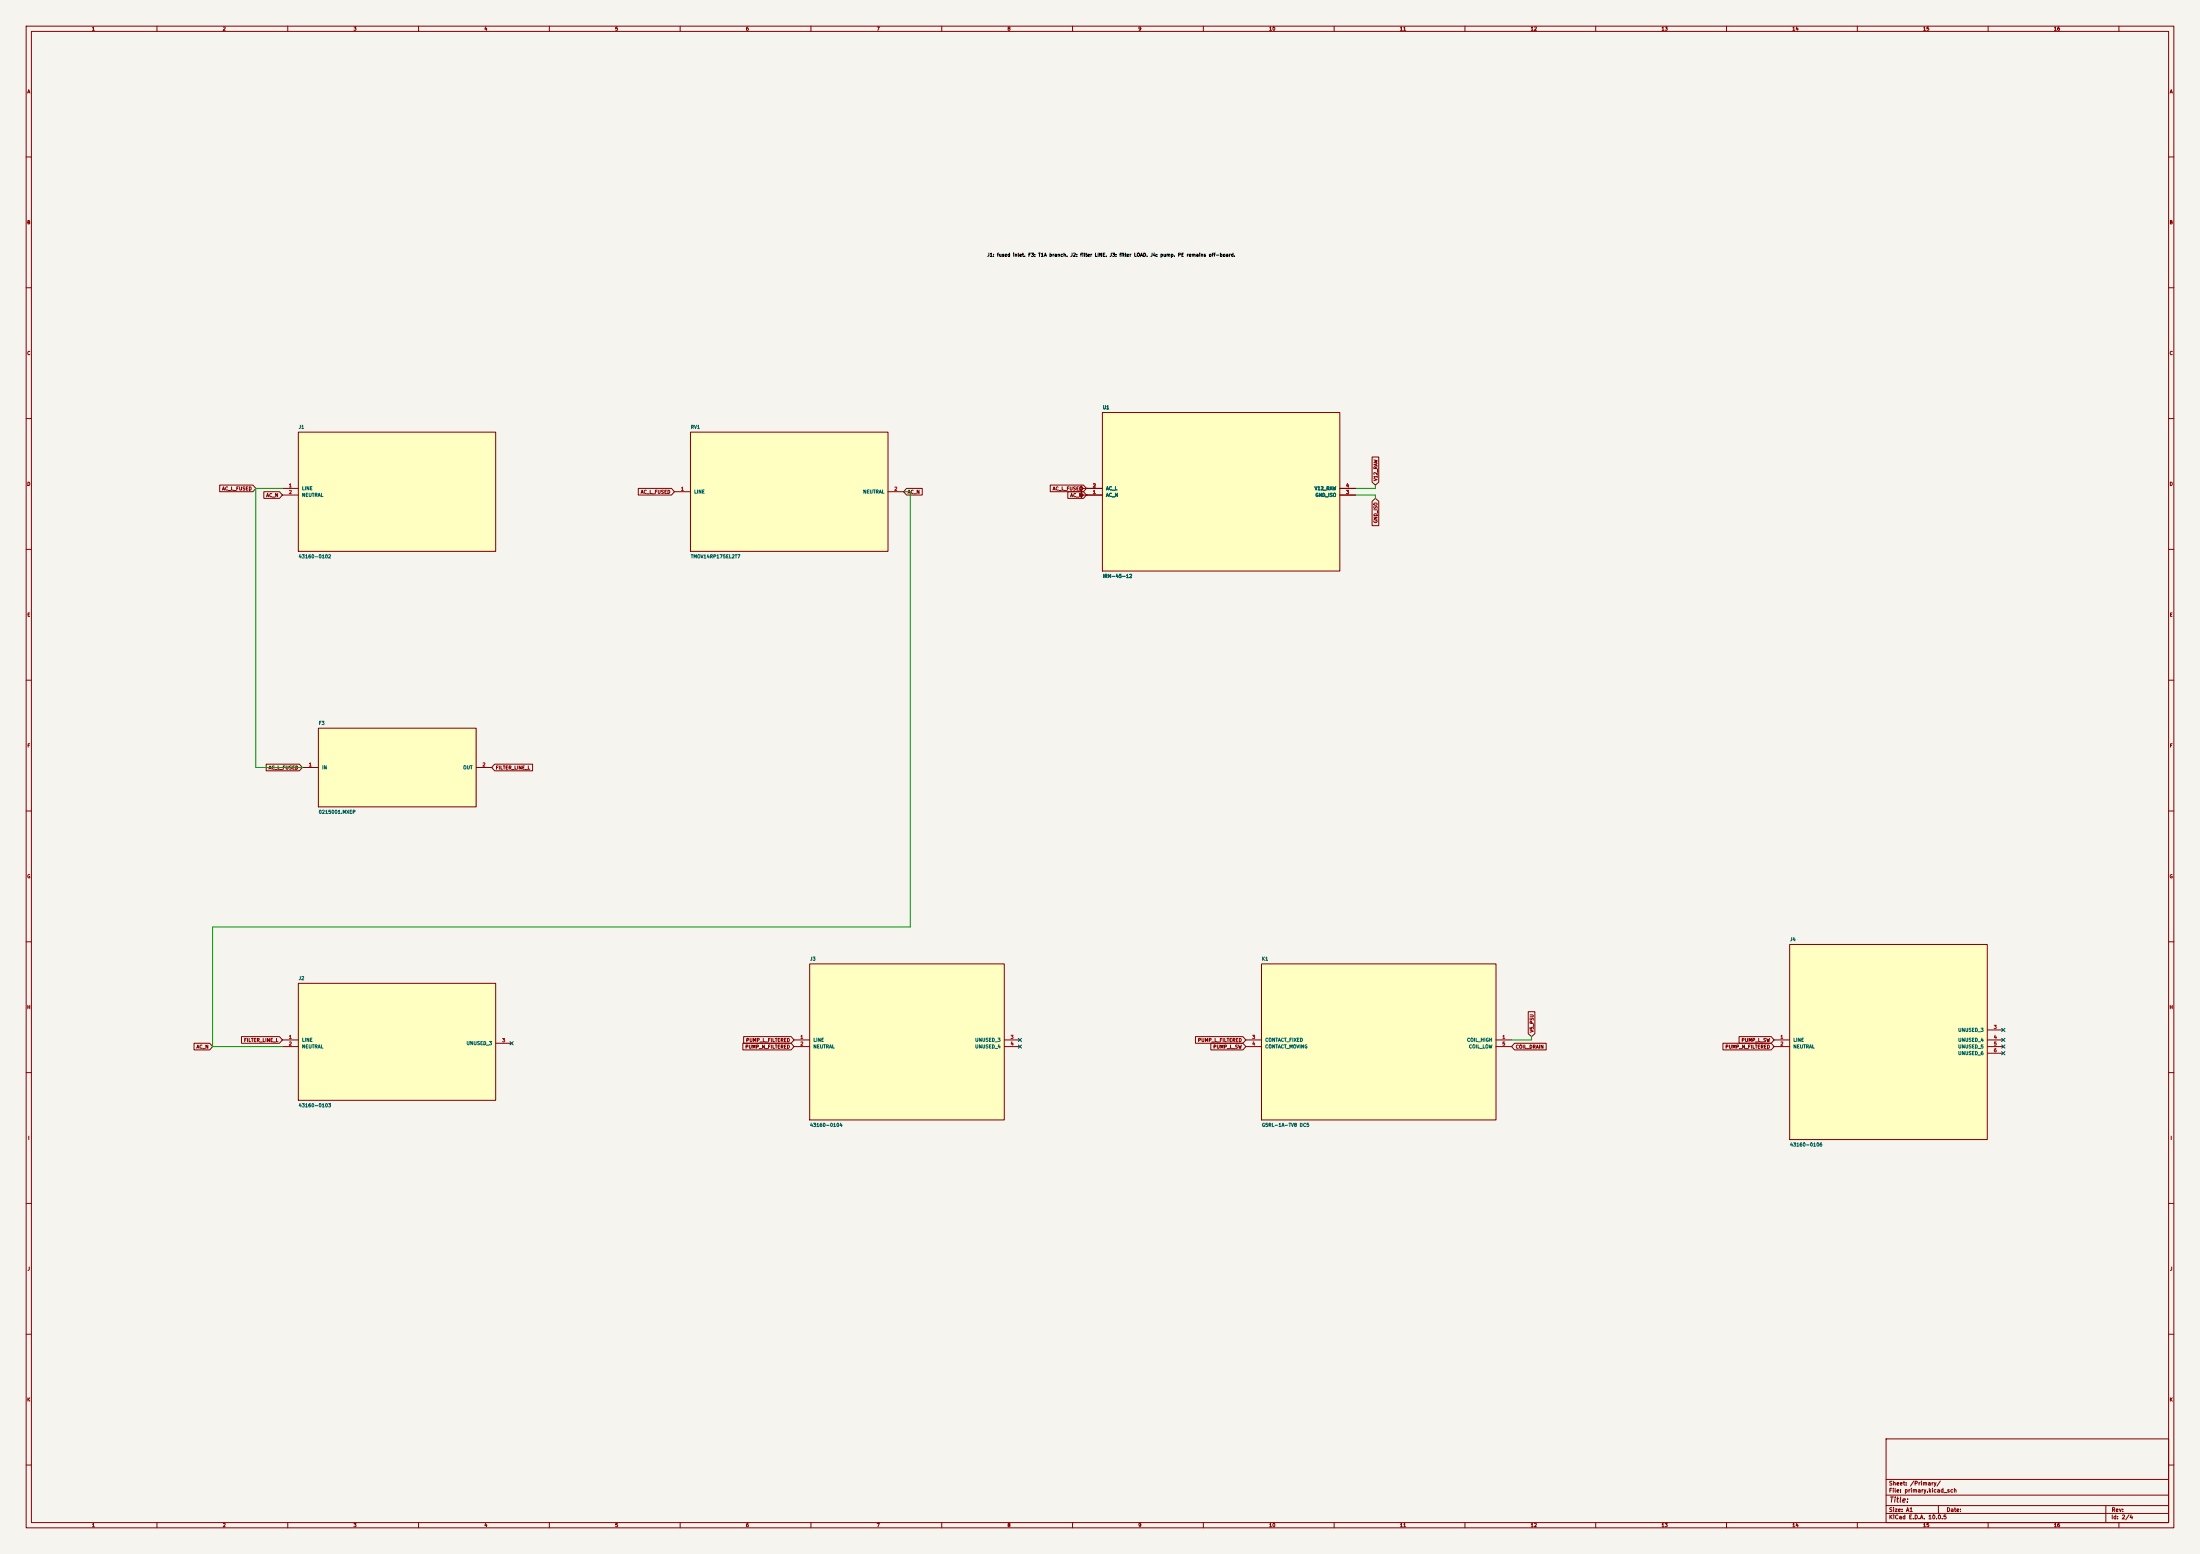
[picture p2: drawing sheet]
(kicad_sch
 (version 20260306)
 (generator "eeschema")
 (generator_version "10.0")
 (paper "A1")
 (lib_symbols
  (symbol "CrystalShim_Mains:Mains_F3"
   (pin_names
    (offset 1.27)) (exclude_from_sim no) (in_bom yes) (on_board yes)
   (in_pos_files yes)
   (duplicate_pin_numbers_are_jumpers no)
   (property "Reference" "F" (at 2.0072 0 90) (show_name no) (do_not_autoplace no) (effects (font (size 1.27 1.27))))
   (property "Value" "0215001.MXEP" (at 0 0 90) (show_name no) (do_not_autoplace no) (effects (font (size 1.27 1.27))))
   (property "Footprint" "CrystalShim_Mains:Mains_F3" (at -1.819 0 90) (show_name no) (do_not_autoplace no) (hide yes) (effects (font (size 1.27 1.27))))
   (property "Datasheet" "https://www.littelfuse.com/assetdocs/littelfuse_fuse_215_datasheet?assetguid=990f7193-d9a2-48e4-b760-2b43514249cf" (at 0 0 0) (show_name no) (do_not_autoplace no) (hide yes) (effects (font (size 1.27 1.27))))
   (property "Description" "Integrated Circuit" (at 0 0 0) (show_name no) (do_not_autoplace no) (hide yes) (effects (font (size 1.27 1.27))))
   (property "MPN" "0215001.MXEP" (at 0 0 0) (show_name no) (do_not_autoplace no) (hide yes) (effects (font (size 1.27 1.27))))
   (symbol "Mains_F3_0_1"
    (polyline (pts (xy -30.6917 -15.0519) (xy 0 -15.0519) (xy 29.6333 -15.0519) (xy 29.6333 0) (xy 29.6333 15.0197) (xy 0 15.0197) (xy -30.6917 15.0197) (xy -30.6917 0) (xy -30.6917 -15.0519)) (stroke (width 0.254) (type default)) (fill (type background))))
   (symbol "Mains_F3_1_1"
    (pin passive line (at -36.83 0 0) (length 6.1383) (name "IN" (effects (font (size 1.27 1.27)))) (number "1" (effects (font (size 1.27 1.27)))))
    (pin passive line (at 35.56 0 180) (length 5.9267) (name "OUT" (effects (font (size 1.27 1.27)))) (number "2" (effects (font (size 1.27 1.27))))))
   (embedded_fonts no))
  (symbol "CrystalShim_Mains:Mains_J1"
   (pin_names
    (offset 1.27)) (exclude_from_sim no) (in_bom yes) (on_board yes)
   (in_pos_files yes)
   (duplicate_pin_numbers_are_jumpers no)
   (property "Reference" "J" (at 2.0072 0 90) (show_name no) (do_not_autoplace no) (effects (font (size 1.27 1.27))))
   (property "Value" "43160-0102" (at 0 0 90) (show_name no) (do_not_autoplace no) (effects (font (size 1.27 1.27))))
   (property "Footprint" "CrystalShim_Mains:Mains_J1" (at -1.819 0 90) (show_name no) (do_not_autoplace no) (hide yes) (effects (font (size 1.27 1.27))))
   (property "Datasheet" "https://www.molex.com/content/dam/molex/molex-dot-com/products/automated/en-us/salesdrawingpdf/431/43160/431600106_sd.pdf" (at 0 0 0) (show_name no) (do_not_autoplace no) (hide yes) (effects (font (size 1.27 1.27))))
   (property "Description" "Integrated Circuit" (at 0 0 0) (show_name no) (do_not_autoplace no) (hide yes) (effects (font (size 1.27 1.27))))
   (property "MPN" "43160-0102" (at 0 0 0) (show_name no) (do_not_autoplace no) (hide yes) (effects (font (size 1.27 1.27))))
   (symbol "Mains_J1_0_1"
    (polyline (pts (xy -38.354 -22.8016) (xy -36.83 -22.8016) (xy 0 -22.8016) (xy 35.56 -22.8016) (xy 37.084 -22.8016) (xy 37.084 -2.54) (xy 37.084 -1.27) (xy 37.084 0) (xy 37.084 1.27) (xy 37.084 2.54) (xy 37.084 22.775) (xy 35.56 22.775) (xy 0 22.775) (xy -36.83 22.775) (xy -38.354 22.775) (xy -38.354 2.54) (xy -38.354 1.27) (xy -38.354 0) (xy -38.354 -1.27) (xy -38.354 -2.54) (xy -38.354 -22.8016)) (stroke (width 0.254) (type default)) (fill (type background))))
   (symbol "Mains_J1_1_1"
    (pin passive line (at -44.45 1.27 0) (length 6.096) (name "LINE" (effects (font (size 1.27 1.27)))) (number "1" (effects (font (size 1.27 1.27)))))
    (pin passive line (at -44.45 -1.27 0) (length 6.096) (name "NEUTRAL" (effects (font (size 1.27 1.27)))) (number "2" (effects (font (size 1.27 1.27))))))
   (embedded_fonts no))
  (symbol "CrystalShim_Mains:Mains_J2"
   (pin_names
    (offset 1.27)) (exclude_from_sim no) (in_bom yes) (on_board yes)
   (in_pos_files yes)
   (duplicate_pin_numbers_are_jumpers no)
   (property "Reference" "J" (at 2.0072 0 90) (show_name no) (do_not_autoplace no) (effects (font (size 1.27 1.27))))
   (property "Value" "43160-0103" (at 0 0 90) (show_name no) (do_not_autoplace no) (effects (font (size 1.27 1.27))))
   (property "Footprint" "CrystalShim_Mains:Mains_J2" (at -1.819 0 90) (show_name no) (do_not_autoplace no) (hide yes) (effects (font (size 1.27 1.27))))
   (property "Datasheet" "https://www.molex.com/content/dam/molex/molex-dot-com/products/automated/en-us/salesdrawingpdf/431/43160/431600106_sd.pdf" (at 0 0 0) (show_name no) (do_not_autoplace no) (hide yes) (effects (font (size 1.27 1.27))))
   (property "Description" "Integrated Circuit" (at 0 0 0) (show_name no) (do_not_autoplace no) (hide yes) (effects (font (size 1.27 1.27))))
   (property "MPN" "43160-0103" (at 0 0 0) (show_name no) (do_not_autoplace no) (hide yes) (effects (font (size 1.27 1.27))))
   (symbol "Mains_J2_0_1"
    (polyline (pts (xy -38.354 -21.81) (xy -36.83 -21.81) (xy 0 -21.81) (xy 35.56 -21.81) (xy 37.084 -21.81) (xy 37.084 -3.81) (xy 37.084 -1.27) (xy 37.084 0) (xy 37.084 1.27) (xy 37.084 2.54) (xy 37.084 5.08) (xy 37.084 22.9079) (xy 35.56 22.9079) (xy 0 22.9079) (xy -36.83 22.9079) (xy -38.354 22.9079) (xy -38.354 5.08) (xy -38.354 2.54) (xy -38.354 1.27) (xy -38.354 0) (xy -38.354 -1.27) (xy -38.354 -3.81) (xy -38.354 -21.81)) (stroke (width 0.254) (type default)) (fill (type background))))
   (symbol "Mains_J2_1_1"
    (pin passive line (at -44.45 1.27 0) (length 6.096) (name "LINE" (effects (font (size 1.27 1.27)))) (number "1" (effects (font (size 1.27 1.27)))))
    (pin passive line (at -44.45 -1.27 0) (length 6.096) (name "NEUTRAL" (effects (font (size 1.27 1.27)))) (number "2" (effects (font (size 1.27 1.27)))))
    (pin passive line (at 43.18 0 180) (length 6.096) (name "UNUSED_3" (effects (font (size 1.27 1.27)))) (number "3" (effects (font (size 1.27 1.27))))))
   (embedded_fonts no))
  (symbol "CrystalShim_Mains:Mains_J3"
   (pin_names
    (offset 1.27)) (exclude_from_sim no) (in_bom yes) (on_board yes)
   (in_pos_files yes)
   (duplicate_pin_numbers_are_jumpers no)
   (property "Reference" "J" (at 1.8009 0 90) (show_name no) (do_not_autoplace no) (effects (font (size 1.27 1.27))))
   (property "Value" "43160-0104" (at 0 0 90) (show_name no) (do_not_autoplace no) (effects (font (size 1.27 1.27))))
   (property "Footprint" "CrystalShim_Mains:Mains_J3" (at -1.5474 0 90) (show_name no) (do_not_autoplace no) (hide yes) (effects (font (size 1.27 1.27))))
   (property "Datasheet" "https://www.molex.com/content/dam/molex/molex-dot-com/products/automated/en-us/salesdrawingpdf/431/43160/431600106_sd.pdf" (at 0 0 0) (show_name no) (do_not_autoplace no) (hide yes) (effects (font (size 1.27 1.27))))
   (property "Description" "Integrated Circuit" (at 0 0 0) (show_name no) (do_not_autoplace no) (hide yes) (effects (font (size 1.27 1.27))))
   (property "MPN" "43160-0104" (at 0 0 0) (show_name no) (do_not_autoplace no) (hide yes) (effects (font (size 1.27 1.27))))
   (symbol "Mains_J3_0_1"
    (polyline (pts (xy -37.1929 -29.31) (xy -1.27 -29.31) (xy 0 -29.31) (xy 1.27 -29.31) (xy 37.1929 -29.31) (xy 37.1929 -3.81) (xy 37.1929 -1.27) (xy 37.1929 0) (xy 37.1929 1.27) (xy 37.1929 2.54) (xy 37.1929 5.08) (xy 37.1929 30.3362) (xy 1.27 30.3362) (xy 0 30.3362) (xy -1.27 30.3362) (xy -37.1929 30.3362) (xy -37.1929 5.08) (xy -37.1929 2.54) (xy -37.1929 1.27) (xy -37.1929 0) (xy -37.1929 -1.27) (xy -37.1929 -3.81) (xy -37.1929 -29.31)) (stroke (width 0.254) (type default)) (fill (type background))))
   (symbol "Mains_J3_1_1"
    (pin passive line (at -43.18 1.27 0) (length 5.9871) (name "LINE" (effects (font (size 1.27 1.27)))) (number "1" (effects (font (size 1.27 1.27)))))
    (pin passive line (at -43.18 -1.27 0) (length 5.9871) (name "NEUTRAL" (effects (font (size 1.27 1.27)))) (number "2" (effects (font (size 1.27 1.27)))))
    (pin passive line (at 43.18 1.27 180) (length 5.9871) (name "UNUSED_3" (effects (font (size 1.27 1.27)))) (number "3" (effects (font (size 1.27 1.27)))))
    (pin passive line (at 43.18 -1.27 180) (length 5.9871) (name "UNUSED_4" (effects (font (size 1.27 1.27)))) (number "4" (effects (font (size 1.27 1.27))))))
   (embedded_fonts no))
  (symbol "CrystalShim_Mains:Mains_J4"
   (pin_names
    (offset 1.27)) (exclude_from_sim no) (in_bom yes) (on_board yes)
   (in_pos_files yes)
   (duplicate_pin_numbers_are_jumpers no)
   (property "Reference" "J" (at 2.0764 0 90) (show_name no) (do_not_autoplace no) (effects (font (size 1.27 1.27))))
   (property "Value" "43160-0106" (at 0 0 90) (show_name no) (do_not_autoplace no) (effects (font (size 1.27 1.27))))
   (property "Footprint" "CrystalShim_Mains:Mains_J4" (at -1.7649 0 90) (show_name no) (do_not_autoplace no) (hide yes) (effects (font (size 1.27 1.27))))
   (property "Datasheet" "https://www.molex.com/content/dam/molex/molex-dot-com/products/automated/en-us/salesdrawingpdf/431/43160/431600106_sd.pdf" (at 0 0 0) (show_name no) (do_not_autoplace no) (hide yes) (effects (font (size 1.27 1.27))))
   (property "Description" "Integrated Circuit" (at 0 0 0) (show_name no) (do_not_autoplace no) (hide yes) (effects (font (size 1.27 1.27))))
   (property "MPN" "43160-0106" (at 0 0 0) (show_name no) (do_not_autoplace no) (hide yes) (effects (font (size 1.27 1.27))))
   (symbol "Mains_J4_0_1"
    (polyline (pts (xy -37.2241 -36.81) (xy 0 -36.81) (xy 38.319 -36.81) (xy 38.319 -3.81) (xy 38.319 -1.27) (xy 38.319 0) (xy 38.319 1.27) (xy 38.319 2.54) (xy 38.319 5.08) (xy 38.319 37.7645) (xy 0 37.7645) (xy -37.2241 37.7645) (xy -37.2241 5.08) (xy -37.2241 2.54) (xy -37.2241 1.27) (xy -37.2241 0) (xy -37.2241 -1.27) (xy -37.2241 -3.81) (xy -37.2241 -36.81)) (stroke (width 0.254) (type default)) (fill (type background))))
   (symbol "Mains_J4_1_1"
    (pin passive line (at -43.18 1.27 0) (length 5.9559) (name "LINE" (effects (font (size 1.27 1.27)))) (number "1" (effects (font (size 1.27 1.27)))))
    (pin passive line (at -43.18 -1.27 0) (length 5.9559) (name "NEUTRAL" (effects (font (size 1.27 1.27)))) (number "2" (effects (font (size 1.27 1.27)))))
    (pin passive line (at 44.45 5.08 180) (length 6.131) (name "UNUSED_3" (effects (font (size 1.27 1.27)))) (number "3" (effects (font (size 1.27 1.27)))))
    (pin passive line (at 44.45 1.27 180) (length 6.131) (name "UNUSED_4" (effects (font (size 1.27 1.27)))) (number "4" (effects (font (size 1.27 1.27)))))
    (pin passive line (at 44.45 -1.27 180) (length 6.131) (name "UNUSED_5" (effects (font (size 1.27 1.27)))) (number "5" (effects (font (size 1.27 1.27)))))
    (pin passive line (at 44.45 -3.81 180) (length 6.131) (name "UNUSED_6" (effects (font (size 1.27 1.27)))) (number "6" (effects (font (size 1.27 1.27))))))
   (embedded_fonts no))
  (symbol "CrystalShim_Mains:Mains_K1"
   (pin_names
    (offset 1.27)) (exclude_from_sim no) (in_bom yes) (on_board yes)
   (in_pos_files yes)
   (duplicate_pin_numbers_are_jumpers no)
   (property "Reference" "K" (at 2.024 0 90) (show_name no) (do_not_autoplace no) (effects (font (size 1.27 1.27))))
   (property "Value" "G5RL-1A-TV8 DC5" (at 0 0 90) (show_name no) (do_not_autoplace no) (effects (font (size 1.27 1.27))))
   (property "Footprint" "CrystalShim_Mains:Mains_K1" (at -1.9808 0 90) (show_name no) (do_not_autoplace no) (hide yes) (effects (font (size 1.27 1.27))))
   (property "Datasheet" "https://omronfs.omron.com/en_US/ecb/products/pdf/en-g5rl.pdf" (at 0 0 0) (show_name no) (do_not_autoplace no) (hide yes) (effects (font (size 1.27 1.27))))
   (property "Description" "Integrated Circuit" (at 0 0 0) (show_name no) (do_not_autoplace no) (hide yes) (effects (font (size 1.27 1.27))))
   (property "MPN" "G5RL-1A-TV8 DC5" (at 0 0 0) (show_name no) (do_not_autoplace no) (hide yes) (effects (font (size 1.27 1.27))))
   (symbol "Mains_K1_0_1"
    (polyline (pts (xy -44.8129 -29.31) (xy -8.89 -29.31) (xy -1.27 -29.31) (xy 0 -29.31) (xy 44.8235 -29.31) (xy 44.8235 -3.81) (xy 44.8235 -1.27) (xy 44.8235 0) (xy 44.8235 1.27) (xy 44.8235 2.54) (xy 44.8235 5.08) (xy 44.8235 30.3362) (xy 0 30.3362) (xy -1.27 30.3362) (xy -8.89 30.3362) (xy -44.8129 30.3362) (xy -44.8129 5.08) (xy -44.8129 2.54) (xy -44.8129 1.27) (xy -44.8129 0) (xy -44.8129 -1.27) (xy -44.8129 -3.81) (xy -44.8129 -29.31)) (stroke (width 0.254) (type default)) (fill (type background))))
   (symbol "Mains_K1_1_1"
    (pin passive line (at 50.8 1.27 180) (length 5.9765) (name "COIL_HIGH" (effects (font (size 1.27 1.27)))) (number "1" (effects (font (size 1.27 1.27)))))
    (pin passive line (at -50.8 1.27 0) (length 5.9871) (name "CONTACT_FIXED" (effects (font (size 1.27 1.27)))) (number "3" (effects (font (size 1.27 1.27)))))
    (pin passive line (at -50.8 -1.27 0) (length 5.9871) (name "CONTACT_MOVING" (effects (font (size 1.27 1.27)))) (number "4" (effects (font (size 1.27 1.27)))))
    (pin passive line (at 50.8 -1.27 180) (length 5.9765) (name "COIL_LOW" (effects (font (size 1.27 1.27)))) (number "5" (effects (font (size 1.27 1.27))))))
   (embedded_fonts no))
  (symbol "CrystalShim_Mains:Mains_RV1"
   (pin_names
    (offset 1.27)) (exclude_from_sim no) (in_bom yes) (on_board yes)
   (in_pos_files yes)
   (duplicate_pin_numbers_are_jumpers no)
   (property "Reference" "RV" (at 1.8009 0 90) (show_name no) (do_not_autoplace no) (effects (font (size 1.27 1.27))))
   (property "Value" "TMOV14RP175EL2T7" (at 0 0 90) (show_name no) (do_not_autoplace no) (effects (font (size 1.27 1.27))))
   (property "Footprint" "CrystalShim_Mains:Mains_RV1" (at -1.8168 0 90) (show_name no) (do_not_autoplace no) (hide yes) (effects (font (size 1.27 1.27))))
   (property "Datasheet" "https://www.littelfuse.com/assetdocs/tmov-itmov?assetguid=bd475732-1071-4352-b8aa-f78b0007eb05" (at 0 0 0) (show_name no) (do_not_autoplace no) (hide yes) (effects (font (size 1.27 1.27))))
   (property "Description" "Integrated Circuit" (at 0 0 0) (show_name no) (do_not_autoplace no) (hide yes) (effects (font (size 1.27 1.27))))
   (property "MPN" "TMOV14RP175EL2T7" (at 0 0 0) (show_name no) (do_not_autoplace no) (hide yes) (effects (font (size 1.27 1.27))))
   (symbol "Mains_RV1_0_1"
    (polyline (pts (xy -38.319 -22.8016) (xy 0 -22.8016) (xy 1.27 -22.8016) (xy 37.1929 -22.8016) (xy 37.1929 -2.54) (xy 37.1929 -1.27) (xy 37.1929 0) (xy 37.1929 1.27) (xy 37.1929 2.54) (xy 37.1929 22.775) (xy 1.27 22.775) (xy 0 22.775) (xy -38.319 22.775) (xy -38.319 2.54) (xy -38.319 1.27) (xy -38.319 0) (xy -38.319 -1.27) (xy -38.319 -2.54) (xy -38.319 -22.8016)) (stroke (width 0.254) (type default)) (fill (type background))))
   (symbol "Mains_RV1_1_1"
    (pin passive line (at -44.45 0 0) (length 6.131) (name "LINE" (effects (font (size 1.27 1.27)))) (number "1" (effects (font (size 1.27 1.27)))))
    (pin passive line (at 43.18 0 180) (length 5.9871) (name "NEUTRAL" (effects (font (size 1.27 1.27)))) (number "2" (effects (font (size 1.27 1.27))))))
   (embedded_fonts no))
  (symbol "CrystalShim_Mains:Mains_U1"
   (pin_names
    (offset 1.27)) (exclude_from_sim no) (in_bom yes) (on_board yes)
   (in_pos_files yes)
   (duplicate_pin_numbers_are_jumpers no)
   (property "Reference" "U" (at 2.0072 0 90) (show_name no) (do_not_autoplace no) (effects (font (size 1.27 1.27))))
   (property "Value" "IRM-45-12" (at 0 0 90) (show_name no) (do_not_autoplace no) (effects (font (size 1.27 1.27))))
   (property "Footprint" "CrystalShim_Mains:Mains_U1" (at -1.8153 0 90) (show_name no) (do_not_autoplace no) (hide yes) (effects (font (size 1.27 1.27))))
   (property "Datasheet" "https://www.meanwell.com/Upload/PDF/IRM-45/IRM-45-SPEC.PDF" (at 0 0 0) (show_name no) (do_not_autoplace no) (hide yes) (effects (font (size 1.27 1.27))))
   (property "Description" "Integrated Circuit" (at 0 0 0) (show_name no) (do_not_autoplace no) (hide yes) (effects (font (size 1.27 1.27))))
   (property "MPN" "IRM-45-12" (at 0 0 0) (show_name no) (do_not_autoplace no) (hide yes) (effects (font (size 1.27 1.27))))
   (symbol "Mains_U1_0_1"
    (polyline (pts (xy -45.9441 -30.3114) (xy 0 -30.3114) (xy 8.89 -30.3114) (xy 44.8129 -30.3114) (xy 44.8129 -2.54) (xy 44.8129 -1.27) (xy 44.8129 0) (xy 44.8129 1.27) (xy 44.8129 2.54) (xy 44.8129 30.275) (xy 8.89 30.275) (xy 0 30.275) (xy -45.9441 30.275) (xy -45.9441 2.54) (xy -45.9441 1.27) (xy -45.9441 0) (xy -45.9441 -1.27) (xy -45.9441 -2.54) (xy -45.9441 -30.3114)) (stroke (width 0.254) (type default)) (fill (type background))))
   (symbol "Mains_U1_1_1"
    (pin power_in line (at -52.07 -1.27 0) (length 6.1259) (name "AC_N" (effects (font (size 1.27 1.27)))) (number "1" (effects (font (size 1.27 1.27)))))
    (pin power_in line (at -52.07 1.27 0) (length 6.1259) (name "AC_L" (effects (font (size 1.27 1.27)))) (number "2" (effects (font (size 1.27 1.27)))))
    (pin power_out line (at 50.8 -1.27 180) (length 5.9871) (name "GND_ISO" (effects (font (size 1.27 1.27)))) (number "3" (effects (font (size 1.27 1.27)))))
    (pin power_out line (at 50.8 1.27 180) (length 5.9871) (name "V12_RAW" (effects (font (size 1.27 1.27)))) (number "4" (effects (font (size 1.27 1.27))))))
   (embedded_fonts no))
  (symbol "CrystalShim_Mains:PWR_FLAG"
   (power global)
   (pin_numbers (hide yes))
   (pin_names
    (offset 0) (hide yes)) (exclude_from_sim yes) (in_bom no) (on_board no)
   (in_pos_files no)
   (duplicate_pin_numbers_are_jumpers no)
   (property "Reference" "#FLG" (at 0 1.905 0) (show_name no) (do_not_autoplace no) (hide yes) (effects (font (size 1.27 1.27))))
   (property "Value" "PWR_FLAG" (at 0 3.81 0) (show_name no) (do_not_autoplace no) (effects (font (size 1.27 1.27))))
   (property "Footprint" "" (at 0 0 0) (show_name no) (do_not_autoplace no) (hide yes) (effects (font (size 1.27 1.27))))
   (property "Datasheet" "" (at 0 0 0) (show_name no) (do_not_autoplace no) (hide yes) (effects (font (size 1.27 1.27))))
   (property "Description" "" (at 0 0 0) (show_name no) (do_not_autoplace no) (hide yes) (effects (font (size 1.27 1.27))))
   (symbol "PWR_FLAG_0_0"
    (pin power_out line (at 0 0 90) (length 0) (name "" (effects (font (size 1.27 1.27)))) (number "1" (effects (font (size 1.27 1.27))))))
   (symbol "PWR_FLAG_0_1"
    (polyline (pts (xy 0 0) (xy 0 1.27) (xy -1.016 1.905) (xy 0 2.54) (xy 1.016 1.905) (xy 0 1.27)) (stroke (width 0) (type default)) (fill (type none))))
   (embedded_fonts no)))
 (text "J1: fused inlet. F3: T1A branch. J2: filter LINE. J3: filter LOAD. J4: pump. PE remains off-board."
  (exclude_from_sim no)
  (at 424.7851 97.685 0)
  (effects (font (size 1.27 1.27) (color 0 0 0 1))))
 (no_connect
  (at 765.81 397.51))
 (no_connect
  (at 765.81 400.05))
 (no_connect
  (at 195.58 398.78))
 (no_connect
  (at 765.81 393.7))
 (no_connect
  (at 389.89 400.05))
 (no_connect
  (at 389.89 397.51))
 (no_connect
  (at 765.81 402.59))
 (wire
  (pts (xy 525.78 189.23) (xy 525.78 190.5))
  (stroke (width 0.254) (type default)))
 (wire
  (pts (xy 525.78 186.69) (xy 525.78 185.42))
  (stroke (width 0.254) (type default)))
 (wire
  (pts (xy 107.95 400.05) (xy 81.28 400.05))
  (stroke (width 0.254) (type default)))
 (wire
  (pts (xy 577.85 397.51) (xy 585.47 397.51))
  (stroke (width 0.254) (type default)))
 (wire
  (pts (xy 347.98 354.33) (xy 347.98 187.96))
  (stroke (width 0.254) (type default)))
 (wire
  (pts (xy 81.28 400.05) (xy 81.28 354.33))
  (stroke (width 0.254) (type default)))
 (wire
  (pts (xy 518.16 189.23) (xy 525.78 189.23))
  (stroke (width 0.254) (type default)))
 (wire
  (pts (xy 97.79 293.37) (xy 115.57 293.37))
  (stroke (width 0.254) (type default)))
 (wire
  (pts (xy 347.98 187.96) (xy 345.44 187.96))
  (stroke (width 0.254) (type default)))
 (wire
  (pts (xy 81.28 354.33) (xy 347.98 354.33))
  (stroke (width 0.254) (type default)))
 (wire
  (pts (xy 585.47 397.51) (xy 585.47 396.24))
  (stroke (width 0.254) (type default)))
 (wire
  (pts (xy 107.95 186.69) (xy 97.79 186.69))
  (stroke (width 0.254) (type default)))
 (wire
  (pts (xy 518.16 186.69) (xy 525.78 186.69))
  (stroke (width 0.254) (type default)))
 (wire
  (pts (xy 97.79 186.69) (xy 97.79 293.37))
  (stroke (width 0.254) (type default)))
 (global_label "GND_ISO"
  (shape input)
  (at 525.78 190.5 270)
  (effects (font (size 1.27 1.27)) (justify right))
  (property "Intersheetrefs" "${INTERSHEET_REFS}" (at 525.78 190.5 0) (hide yes) (show_name no) (do_not_autoplace no) (effects (font (size 1.27 1.27)))))
 (global_label "V12_RAW"
  (shape input)
  (at 525.78 185.42 90)
  (effects (font (size 1.27 1.27)) (justify left))
  (property "Intersheetrefs" "${INTERSHEET_REFS}" (at 525.78 185.42 0) (hide yes) (show_name no) (do_not_autoplace no) (effects (font (size 1.27 1.27)))))
 (global_label "PUMP_L_FILTERED"
  (shape input)
  (at 476.25 397.51 180)
  (effects (font (size 1.27 1.27)) (justify right))
  (property "Intersheetrefs" "${INTERSHEET_REFS}" (at 476.25 397.51 0) (hide yes) (show_name no) (do_not_autoplace no) (effects (font (size 1.27 1.27)))))
 (global_label "AC_L_FUSED"
  (shape input)
  (at 415.29 186.69 180)
  (effects (font (size 1.27 1.27)) (justify right))
  (property "Intersheetrefs" "${INTERSHEET_REFS}" (at 415.29 186.69 0) (hide yes) (show_name no) (do_not_autoplace no) (effects (font (size 1.27 1.27)))))
 (global_label "AC_N"
  (shape input)
  (at 415.29 189.23 180)
  (effects (font (size 1.27 1.27)) (justify right))
  (property "Intersheetrefs" "${INTERSHEET_REFS}" (at 415.29 189.23 0) (hide yes) (show_name no) (do_not_autoplace no) (effects (font (size 1.27 1.27)))))
 (global_label "PUMP_L_SW"
  (shape input)
  (at 476.25 400.05 180)
  (effects (font (size 1.27 1.27)) (justify right))
  (property "Intersheetrefs" "${INTERSHEET_REFS}" (at 476.25 400.05 0) (hide yes) (show_name no) (do_not_autoplace no) (effects (font (size 1.27 1.27)))))
 (global_label "AC_N"
  (shape input)
  (at 107.95 189.23 180)
  (effects (font (size 1.27 1.27)) (justify right))
  (property "Intersheetrefs" "${INTERSHEET_REFS}" (at 107.95 189.23 0) (hide yes) (show_name no) (do_not_autoplace no) (effects (font (size 1.27 1.27)))))
 (global_label "AC_L_FUSED"
  (shape input)
  (at 115.57 293.37 180)
  (effects (font (size 1.27 1.27)) (justify right))
  (property "Intersheetrefs" "${INTERSHEET_REFS}" (at 115.57 293.37 0) (hide yes) (show_name no) (do_not_autoplace no) (effects (font (size 1.27 1.27)))))
 (global_label "FILTER_LINE_L"
  (shape input)
  (at 107.95 397.51 180)
  (effects (font (size 1.27 1.27)) (justify right))
  (property "Intersheetrefs" "${INTERSHEET_REFS}" (at 107.95 397.51 0) (hide yes) (show_name no) (do_not_autoplace no) (effects (font (size 1.27 1.27)))))
 (global_label "PUMP_N_FILTERED"
  (shape input)
  (at 303.53 400.05 180)
  (effects (font (size 1.27 1.27)) (justify right))
  (property "Intersheetrefs" "${INTERSHEET_REFS}" (at 303.53 400.05 0) (hide yes) (show_name no) (do_not_autoplace no) (effects (font (size 1.27 1.27)))))
 (global_label "AC_L_FUSED"
  (shape input)
  (at 97.79 186.69 180)
  (effects (font (size 1.27 1.27)) (justify right))
  (property "Intersheetrefs" "${INTERSHEET_REFS}" (at 97.79 186.69 0) (hide yes) (show_name no) (do_not_autoplace no) (effects (font (size 1.27 1.27)))))
 (global_label "PUMP_N_FILTERED"
  (shape input)
  (at 678.18 400.05 180)
  (effects (font (size 1.27 1.27)) (justify right))
  (property "Intersheetrefs" "${INTERSHEET_REFS}" (at 678.18 400.05 0) (hide yes) (show_name no) (do_not_autoplace no) (effects (font (size 1.27 1.27)))))
 (global_label "AC_N"
  (shape input)
  (at 81.28 400.05 180)
  (effects (font (size 1.27 1.27)) (justify right))
  (property "Intersheetrefs" "${INTERSHEET_REFS}" (at 81.28 400.05 0) (hide yes) (show_name no) (do_not_autoplace no) (effects (font (size 1.27 1.27)))))
 (global_label "PUMP_L_FILTERED"
  (shape input)
  (at 303.53 397.51 180)
  (effects (font (size 1.27 1.27)) (justify right))
  (property "Intersheetrefs" "${INTERSHEET_REFS}" (at 303.53 397.51 0) (hide yes) (show_name no) (do_not_autoplace no) (effects (font (size 1.27 1.27)))))
 (global_label "PUMP_L_SW"
  (shape input)
  (at 678.18 397.51 180)
  (effects (font (size 1.27 1.27)) (justify right))
  (property "Intersheetrefs" "${INTERSHEET_REFS}" (at 678.18 397.51 0) (hide yes) (show_name no) (do_not_autoplace no) (effects (font (size 1.27 1.27)))))
 (global_label "V5_PSU"
  (shape input)
  (at 585.47 396.24 90)
  (effects (font (size 1.27 1.27)) (justify left))
  (property "Intersheetrefs" "${INTERSHEET_REFS}" (at 585.47 396.24 0) (hide yes) (show_name no) (do_not_autoplace no) (effects (font (size 1.27 1.27)))))
 (global_label "FILTER_LINE_L"
  (shape input)
  (at 187.96 293.37 0)
  (effects (font (size 1.27 1.27)) (justify left))
  (property "Intersheetrefs" "${INTERSHEET_REFS}" (at 187.96 293.37 0) (hide yes) (show_name no) (do_not_autoplace no) (effects (font (size 1.27 1.27)))))
 (global_label "COIL_DRAIN"
  (shape input)
  (at 577.85 400.05 0)
  (effects (font (size 1.27 1.27)) (justify left))
  (property "Intersheetrefs" "${INTERSHEET_REFS}" (at 577.85 400.05 0) (hide yes) (show_name no) (do_not_autoplace no) (effects (font (size 1.27 1.27)))))
 (global_label "AC_L_FUSED"
  (shape input)
  (at 257.81 187.96 180)
  (effects (font (size 1.27 1.27)) (justify right))
  (property "Intersheetrefs" "${INTERSHEET_REFS}" (at 257.81 187.96 0) (hide yes) (show_name no) (do_not_autoplace no) (effects (font (size 1.27 1.27)))))
 (global_label "AC_N"
  (shape input)
  (at 345.44 187.96 0)
  (effects (font (size 1.27 1.27)) (justify left))
  (property "Intersheetrefs" "${INTERSHEET_REFS}" (at 345.44 187.96 0) (hide yes) (show_name no) (do_not_autoplace no) (effects (font (size 1.27 1.27)))))
 (symbol
  (lib_id "CrystalShim_Mains:PWR_FLAG")
  (at 415.29 186.69 90)
  (unit 1)
  (body_style 1)
  (exclude_from_sim yes)
  (in_bom no)
  (on_board no)
  (in_pos_files no)
  (dnp no)
  (property "Reference" "#FLG0202" (at 415.29 182.185 0) (hide yes) (show_name no) (do_not_autoplace no) (effects (font (size 1.27 1.27))))
  (property "Value" "PWR_FLAG" (at 415.29 182.375 0) (hide yes) (show_name no) (do_not_autoplace no) (effects (font (size 1.27 1.27))))
  (property "Footprint" "" (at 415.29 186.69 0) (show_name no) (do_not_autoplace no) (effects (font (size 1.27 1.27))))
  (property "Datasheet" "" (at 415.29 186.69 0) (show_name no) (do_not_autoplace no) (effects (font (size 1.27 1.27))))
  (property "Description" "ERC annotation revision 1: AC_L_FUSED; Externally fused mains line enters the isolated supply through J1. ERC only; do not populate. Not a physical part." (at 415.29 186.69 90) (hide yes) (show_name no) (do_not_autoplace no) (effects (font (size 1.27 1.27))))
  (pin "1"))
 (symbol
  (lib_id "CrystalShim_Mains:Mains_K1")
  (at 527.05 398.78 0)
  (unit 1)
  (body_style 1)
  (exclude_from_sim no)
  (in_bom yes)
  (on_board yes)
  (in_pos_files yes)
  (dnp no)
  (property "Reference" "K1" (at 482.2371 366.5124 0) (show_name no) (do_not_autoplace no) (effects (font (size 1.27 1.27)) (justify left)))
  (property "Value" "G5RL-1A-TV8 DC5" (at 482.2371 430.04 0) (show_name no) (do_not_autoplace no) (effects (font (size 1.27 1.27)) (justify left)))
  (property "Footprint" "CrystalShim_Mains:Mains_K1" (at 525.0692 398.78 90) (hide yes) (show_name no) (do_not_autoplace no) (effects (font (size 1.27 1.27))))
  (property "Datasheet" "https://omronfs.omron.com/en_US/ecb/products/pdf/en-g5rl.pdf" (at 527.05 398.78 0) (hide yes) (show_name no) (do_not_autoplace no) (effects (font (size 1.27 1.27))))
  (property "Description" "Integrated Circuit" (at 527.05 398.78 0) (hide yes) (show_name no) (do_not_autoplace no) (effects (font (size 1.27 1.27))))
  (property "MPN" "G5RL-1A-TV8 DC5" (at 527.05 398.78 0) (hide yes) (show_name no) (do_not_autoplace no) (effects (font (size 1.27 1.27))))
  (pin "1")
  (pin "3")
  (pin "4")
  (pin "5"))
 (symbol
  (lib_id "CrystalShim_Mains:Mains_F3")
  (at 152.4 293.37 0)
  (unit 1)
  (body_style 1)
  (exclude_from_sim no)
  (in_bom yes)
  (on_board yes)
  (in_pos_files yes)
  (dnp no)
  (property "Reference" "F3" (at 121.7083 276.3977 0) (show_name no) (do_not_autoplace no) (effects (font (size 1.27 1.27)) (justify left)))
  (property "Value" "0215001.MXEP" (at 121.7083 310.3786 0) (show_name no) (do_not_autoplace no) (effects (font (size 1.27 1.27)) (justify left)))
  (property "Footprint" "CrystalShim_Mains:Mains_F3" (at 150.581 293.37 90) (hide yes) (show_name no) (do_not_autoplace no) (effects (font (size 1.27 1.27))))
  (property "Datasheet" "https://www.littelfuse.com/assetdocs/littelfuse_fuse_215_datasheet?assetguid=990f7193-d9a2-48e4-b760-2b43514249cf" (at 152.4 293.37 0) (hide yes) (show_name no) (do_not_autoplace no) (effects (font (size 1.27 1.27))))
  (property "Description" "Integrated Circuit" (at 152.4 293.37 0) (hide yes) (show_name no) (do_not_autoplace no) (effects (font (size 1.27 1.27))))
  (property "MPN" "0215001.MXEP" (at 152.4 293.37 0) (hide yes) (show_name no) (do_not_autoplace no) (effects (font (size 1.27 1.27))))
  (pin "1")
  (pin "2"))
 (symbol
  (lib_id "CrystalShim_Mains:Mains_J2")
  (at 152.4 398.78 0)
  (unit 1)
  (body_style 1)
  (exclude_from_sim no)
  (in_bom yes)
  (on_board yes)
  (in_pos_files yes)
  (dnp no)
  (property "Reference" "J2" (at 114.046 373.9407 0) (show_name no) (do_not_autoplace no) (effects (font (size 1.27 1.27)) (justify left)))
  (property "Value" "43160-0103" (at 114.046 422.54 0) (show_name no) (do_not_autoplace no) (effects (font (size 1.27 1.27)) (justify left)))
  (property "Footprint" "CrystalShim_Mains:Mains_J2" (at 150.581 398.78 90) (hide yes) (show_name no) (do_not_autoplace no) (effects (font (size 1.27 1.27))))
  (property "Datasheet" "https://www.molex.com/content/dam/molex/molex-dot-com/products/automated/en-us/salesdrawingpdf/431/43160/431600106_sd.pdf" (at 152.4 398.78 0) (hide yes) (show_name no) (do_not_autoplace no) (effects (font (size 1.27 1.27))))
  (property "Description" "Integrated Circuit" (at 152.4 398.78 0) (hide yes) (show_name no) (do_not_autoplace no) (effects (font (size 1.27 1.27))))
  (property "MPN" "43160-0103" (at 152.4 398.78 0) (hide yes) (show_name no) (do_not_autoplace no) (effects (font (size 1.27 1.27))))
  (pin "1")
  (pin "2")
  (pin "3"))
 (symbol
  (lib_id "CrystalShim_Mains:Mains_J4")
  (at 721.36 398.78 0)
  (unit 1)
  (body_style 1)
  (exclude_from_sim no)
  (in_bom yes)
  (on_board yes)
  (in_pos_files yes)
  (dnp no)
  (property "Reference" "J4" (at 684.1359 359.0841 0) (show_name no) (do_not_autoplace no) (effects (font (size 1.27 1.27)) (justify left)))
  (property "Value" "43160-0106" (at 684.1359 437.54 0) (show_name no) (do_not_autoplace no) (effects (font (size 1.27 1.27)) (justify left)))
  (property "Footprint" "CrystalShim_Mains:Mains_J4" (at 719.5951 398.78 90) (hide yes) (show_name no) (do_not_autoplace no) (effects (font (size 1.27 1.27))))
  (property "Datasheet" "https://www.molex.com/content/dam/molex/molex-dot-com/products/automated/en-us/salesdrawingpdf/431/43160/431600106_sd.pdf" (at 721.36 398.78 0) (hide yes) (show_name no) (do_not_autoplace no) (effects (font (size 1.27 1.27))))
  (property "Description" "Integrated Circuit" (at 721.36 398.78 0) (hide yes) (show_name no) (do_not_autoplace no) (effects (font (size 1.27 1.27))))
  (property "MPN" "43160-0106" (at 721.36 398.78 0) (hide yes) (show_name no) (do_not_autoplace no) (effects (font (size 1.27 1.27))))
  (pin "1")
  (pin "2")
  (pin "3")
  (pin "4")
  (pin "5")
  (pin "6"))
 (symbol
  (lib_id "CrystalShim_Mains:Mains_U1")
  (at 467.36 187.96 0)
  (unit 1)
  (body_style 1)
  (exclude_from_sim no)
  (in_bom yes)
  (on_board yes)
  (in_pos_files yes)
  (dnp no)
  (property "Reference" "U1" (at 421.4159 155.735 0) (show_name no) (do_not_autoplace no) (effects (font (size 1.27 1.27)) (justify left)))
  (property "Value" "IRM-45-12" (at 421.4159 220.224 0) (show_name no) (do_not_autoplace no) (effects (font (size 1.27 1.27)) (justify left)))
  (property "Footprint" "CrystalShim_Mains:Mains_U1" (at 465.5447 187.96 90) (hide yes) (show_name no) (do_not_autoplace no) (effects (font (size 1.27 1.27))))
  (property "Datasheet" "https://www.meanwell.com/Upload/PDF/IRM-45/IRM-45-SPEC.PDF" (at 467.36 187.96 0) (hide yes) (show_name no) (do_not_autoplace no) (effects (font (size 1.27 1.27))))
  (property "Description" "Integrated Circuit" (at 467.36 187.96 0) (hide yes) (show_name no) (do_not_autoplace no) (effects (font (size 1.27 1.27))))
  (property "MPN" "IRM-45-12" (at 467.36 187.96 0) (hide yes) (show_name no) (do_not_autoplace no) (effects (font (size 1.27 1.27))))
  (pin "1")
  (pin "2")
  (pin "3")
  (pin "4"))
 (symbol
  (lib_id "CrystalShim_Mains:Mains_J1")
  (at 152.4 187.96 0)
  (unit 1)
  (body_style 1)
  (exclude_from_sim no)
  (in_bom yes)
  (on_board yes)
  (in_pos_files yes)
  (dnp no)
  (property "Reference" "J1" (at 114.046 163.235 0) (show_name no) (do_not_autoplace no) (effects (font (size 1.27 1.27)) (justify left)))
  (property "Value" "43160-0102" (at 114.046 212.7142 0) (show_name no) (do_not_autoplace no) (effects (font (size 1.27 1.27)) (justify left)))
  (property "Footprint" "CrystalShim_Mains:Mains_J1" (at 150.581 187.96 90) (hide yes) (show_name no) (do_not_autoplace no) (effects (font (size 1.27 1.27))))
  (property "Datasheet" "https://www.molex.com/content/dam/molex/molex-dot-com/products/automated/en-us/salesdrawingpdf/431/43160/431600106_sd.pdf" (at 152.4 187.96 0) (hide yes) (show_name no) (do_not_autoplace no) (effects (font (size 1.27 1.27))))
  (property "Description" "Integrated Circuit" (at 152.4 187.96 0) (hide yes) (show_name no) (do_not_autoplace no) (effects (font (size 1.27 1.27))))
  (property "MPN" "43160-0102" (at 152.4 187.96 0) (hide yes) (show_name no) (do_not_autoplace no) (effects (font (size 1.27 1.27))))
  (pin "1")
  (pin "2"))
 (symbol
  (lib_id "CrystalShim_Mains:Mains_RV1")
  (at 302.26 187.96 0)
  (unit 1)
  (body_style 1)
  (exclude_from_sim no)
  (in_bom yes)
  (on_board yes)
  (in_pos_files yes)
  (dnp no)
  (property "Reference" "RV1" (at 263.941 163.235 0) (show_name no) (do_not_autoplace no) (effects (font (size 1.27 1.27)) (justify left)))
  (property "Value" "TMOV14RP175EL2T7" (at 263.941 212.7142 0) (show_name no) (do_not_autoplace no) (effects (font (size 1.27 1.27)) (justify left)))
  (property "Footprint" "CrystalShim_Mains:Mains_RV1" (at 300.4432 187.96 90) (hide yes) (show_name no) (do_not_autoplace no) (effects (font (size 1.27 1.27))))
  (property "Datasheet" "https://www.littelfuse.com/assetdocs/tmov-itmov?assetguid=bd475732-1071-4352-b8aa-f78b0007eb05" (at 302.26 187.96 0) (hide yes) (show_name no) (do_not_autoplace no) (effects (font (size 1.27 1.27))))
  (property "Description" "Integrated Circuit" (at 302.26 187.96 0) (hide yes) (show_name no) (do_not_autoplace no) (effects (font (size 1.27 1.27))))
  (property "MPN" "TMOV14RP175EL2T7" (at 302.26 187.96 0) (hide yes) (show_name no) (do_not_autoplace no) (effects (font (size 1.27 1.27))))
  (pin "1")
  (pin "2"))
 (symbol
  (lib_id "CrystalShim_Mains:PWR_FLAG")
  (at 415.29 189.23 90)
  (unit 1)
  (body_style 1)
  (exclude_from_sim yes)
  (in_bom no)
  (on_board no)
  (in_pos_files no)
  (dnp no)
  (property "Reference" "#FLG0201" (at 415.29 185.185 0) (hide yes) (show_name no) (do_not_autoplace no) (effects (font (size 1.27 1.27))))
  (property "Value" "PWR_FLAG" (at 415.29 185.375 0) (hide yes) (show_name no) (do_not_autoplace no) (effects (font (size 1.27 1.27))))
  (property "Footprint" "" (at 415.29 189.23 0) (show_name no) (do_not_autoplace no) (effects (font (size 1.27 1.27))))
  (property "Datasheet" "" (at 415.29 189.23 0) (show_name no) (do_not_autoplace no) (effects (font (size 1.27 1.27))))
  (property "Description" "ERC annotation revision 1: AC_N; External mains neutral enters the isolated supply through J1. ERC only; do not populate. Not a physical part." (at 415.29 189.23 90) (hide yes) (show_name no) (do_not_autoplace no) (effects (font (size 1.27 1.27))))
  (pin "1"))
 (symbol
  (lib_id "CrystalShim_Mains:Mains_J3")
  (at 346.71 398.78 0)
  (unit 1)
  (body_style 1)
  (exclude_from_sim no)
  (in_bom yes)
  (on_board yes)
  (in_pos_files yes)
  (dnp no)
  (property "Reference" "J3" (at 309.5171 366.5124 0) (show_name no) (do_not_autoplace no) (effects (font (size 1.27 1.27)) (justify left)))
  (property "Value" "43160-0104" (at 309.5171 430.04 0) (show_name no) (do_not_autoplace no) (effects (font (size 1.27 1.27)) (justify left)))
  (property "Footprint" "CrystalShim_Mains:Mains_J3" (at 345.1626 398.78 90) (hide yes) (show_name no) (do_not_autoplace no) (effects (font (size 1.27 1.27))))
  (property "Datasheet" "https://www.molex.com/content/dam/molex/molex-dot-com/products/automated/en-us/salesdrawingpdf/431/43160/431600106_sd.pdf" (at 346.71 398.78 0) (hide yes) (show_name no) (do_not_autoplace no) (effects (font (size 1.27 1.27))))
  (property "Description" "Integrated Circuit" (at 346.71 398.78 0) (hide yes) (show_name no) (do_not_autoplace no) (effects (font (size 1.27 1.27))))
  (property "MPN" "43160-0104" (at 346.71 398.78 0) (hide yes) (show_name no) (do_not_autoplace no) (effects (font (size 1.27 1.27))))
  (pin "1")
  (pin "2")
  (pin "3")
  (pin "4")))
